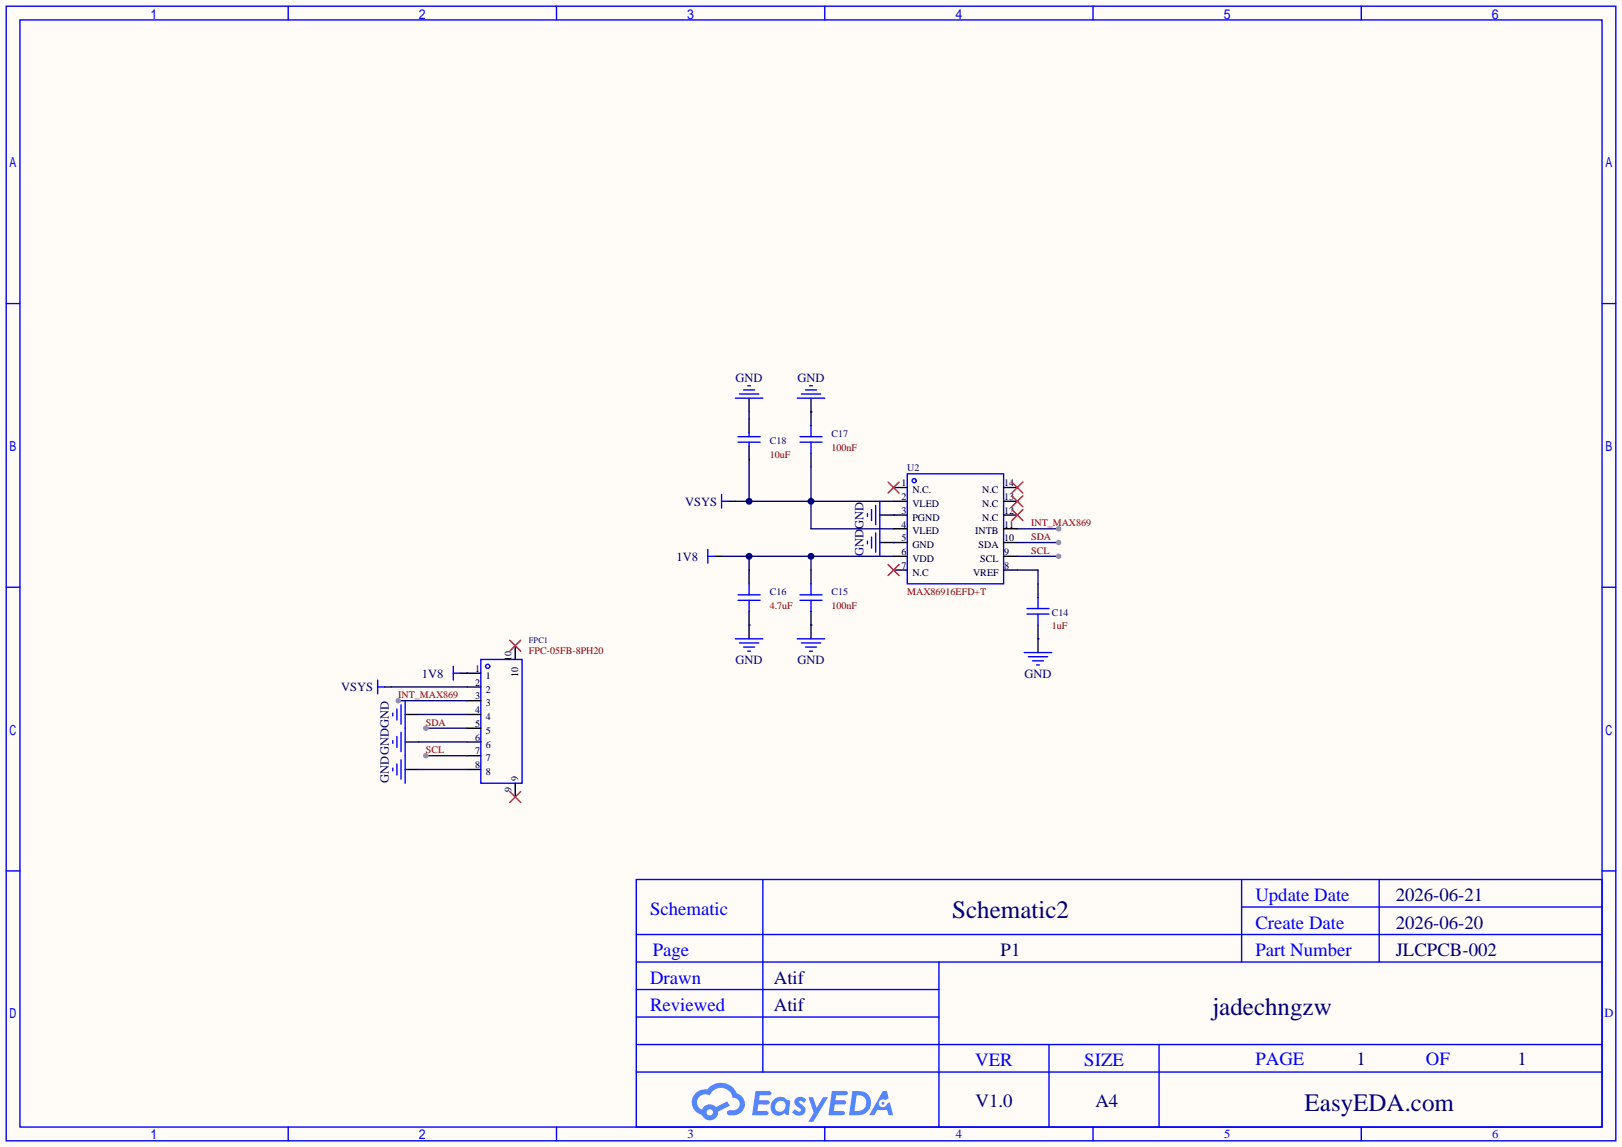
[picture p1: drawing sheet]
<svg xmlns="http://www.w3.org/2000/svg" width="299mm" height="212mm" viewBox="0 0 299 212" stroke-linecap="round" stroke-linejoin="round" font-family="sans-serif">
<path d="M0 0h299.5v211.8h-299.5z" fill="#fffcf7"/>
<g fill="none" stroke="#00f" stroke-width=".25">
<path d="M1.1 1.1h297.2v209.6h-297.2zM3.7 3.7h292.1v204.5h-292.1zM53.2 1.1v2.6M102.7 1.1v2.6M152.3 1.1v2.6M201.8 1.1v2.6M251.3 1.1v2.6M1.1 56.1h2.6M295.8 56.1h2.5M1.1 108.5h2.6M295.8 108.5h2.5M1.1 160.8h2.6"/>
<path d="M117.5 162.4h178.3v45.8h-178.3zM117.5 177.7h178.3M117.5 172.6h178.3M140.8 162.4v35.6M173.4 177.7v30.5M229.2 162.4v15.3M229.2 167.5h66.6M254.6 162.4v15.3M295.8 160.8h2.5M117.5 182.8h55.9M117.5 198h178.3M117.5 192.9h178.3"/>
<path d="M117.5 187.8h55.9M193.7 192.9v15.3M214 192.9v15.3M53.2 208.2v2.5M102.7 208.2v2.5M152.3 208.2v2.5M201.8 208.2v2.5M251.3 208.2v2.5"/>
</g>
<g fill="#5487ff">
<path d="M147 202.8a1.3 1.3 0 0 1 1.8 .3l-.4 .6a.54 .54 0 0 0-.9-.2l.1 .2a1.58 1.58 0 0 1 1.1 1.6 1.43 1.43 0 0 1-2.5 .1l.6-.6a.64 .64 0 0 0 .5 .5 .64 .64 0 0 0 .6-.3l-.1-.2a1.6 1.6 0 0 1-1.1-1.6z"/>
<path d="M149.3 202.7h.8l.7 1.9 1.2-1.9h.9l-2.7 4.5h-.9l.9-1.7z"/>
<path d="M139.5 201.5h1.6a1.31 1.31 0 0 1 1.3 .2 .4 .4 0 0 1-.4 .6h-1.7l-.2 .9h1.7a.4 .4 0 0 1 .3 .4 .4 .4 0 0 1-.4 .4h-1.7l-.2 1.2h.9a1.23 1.23 0 0 1 1.1 .2 .39 .39 0 0 1-.3 .6h-2.6z"/>
<path d="M153.6 201.5h1.6a1.32 1.32 0 0 1 1.3 .2 .39 .39 0 0 1-.4 .6h-1.7l-.2 .9h1.7a.4 .4 0 0 1 .3 .4 .4 .4 0 0 1-.4 .4h-1.7l-.1 1.2h.8a1.23 1.23 0 0 1 1.1 .2 .39 .39 0 0 1-.3 .6h-2.6z"/>
<path d="M163 201.5h.7l.4 1.3-.7 .4a.75 .75 0 0 0-1.1 .3 .75 .75 0 0 0 .5 1 .75 .75 0 0 0 1-.6l.5-.3 .6 2.4h-.9l-.2-1h-1.8l-.6 1h-.9z"/>
<path d="M157.4 201.5l-.6 4.5h1.4a2.27 2.27 0 0 0 2.6-2.3 2.27 2.27 0 0 0-2.7-2.2zM158.2 202.3a1.5 1.5 0 0 1 1.8 1.5 1.5 1.5 0 0 1-2 1.4h-.3z"/>
<path d="M142.8 203.1a1.62 1.62 0 0 0-.4 2.1 1.62 1.62 0 0 0 2.1 .7l.3-.3 .4 .3 .4 .1 .3-2.5-.2-.3h-.4a1.58 1.58 0 0 0-2.5-.1zM143.4 203.6a.99 .99 0 0 1 1.6 .3 .99 .99 0 0 1-.8 1.4 .94 .94 0 0 1-1.1-.5 .94 .94 0 0 1 .3-1.2z"/>
<path d="M128.4 201.9a2.37 2.37 0 0 0 1.2 4 1.54 1.54 0 0 0 1.8 1 1.54 1.54 0 0 0 1.2-1.6l2.1-1.1-.4-.8-2.1 1.1a1.57 1.57 0 0 0-2.6 .4 1.5 1.5 0 0 1-.7-2.1 1.5 1.5 0 0 1 2.1-.5 2.23 2.23 0 0 1 2.3-1.4 2.23 2.23 0 0 1 2 1.8 1.16 1.16 0 0 1 1.3 1.1 1.16 1.16 0 0 1-1.1 1.3h-.7a.47 .47 0 0 0-.6 .3 .47 .47 0 0 0 .4 .6 2.23 2.23 0 0 0 2.3-.7 2.23 2.23 0 0 0 .4-2.3 2.16 2.16 0 0 0-1.3-1.1 3.2 3.2 0 0 0-5.4-.7l-1.2 .1zM130.5 205.4a.58 .58 0 0 1 1.1 0 .58 .58 0 0 1-1.1 0z"/>
<circle cx="163" cy="203.8" r=".28"/>
</g>
<g fill="none" stroke="#00f" stroke-width=".25">
<path d="M135.8 73.5h5M136.5 72.8h3.6M137.3 72h2M138 71.2h.6M147.2 73.5h5.1M148 72.8h3.5M148.7 72h2M149.5 71.2h.5M149.7 78.6v2M147.7 81.7h4.1M147.7 80.6h4.1M149.7 81.7v2"/>
<path d="M160.1 94.9v.5M160.1 99.9v.6M160.9 94.1v2M160.9 99.2v2M161.7 93.3v3.6M161.7 98.4v3.6M162.4 92.6v10.1M167.5 87.5h17.8v20.3h-17.8zM135.8 118h5M136.5 118.7h3.6M137.3 119.5h2M147.2 118h5.1"/>
<path d="M147.7 109.9h4.1M147.7 110.9h4.1M148 118.7h3.5M148.7 119.5h2M149.7 107.8v2.1M149.7 110.9v2M189.6 113.4h4.1M189.6 112.4h4.1M191.6 110.4v2M191.6 113.4v2M72.5 131.7v.5M72.5 136.8v.5"/>
<path d="M73.3 130.9v2.1M73.3 136v2M74 130.2v3.5M74 135.3v3.5M74.8 129.4v15.3M138 120.3h.6M149.5 120.3h.5M189.1 120.5h5.1M189.9 121.3h3.5M190.6 122h2.1M191.4 122.8h.5M72.5 141.9v.5"/>
<path d="M73.3 141.1v2M74 140.3v3.6"/>
<circle cx="168.8" cy="88.8" r=".38"/>
</g>
<g fill="none" stroke="#000" stroke-width=".25">
<path d="M138.3 73.5v2.6M149.7 73.5v5.1M149.7 83.7v2.5M162.4 95.1h5.1M165 90h2.5M165 92.6h2.5M165 97.7h2.5M185.3 90h2.5M185.3 92.6h2.5M185.3 95.1h2.5M185.3 97.7h2.5M138.3 115.4v2.6"/>
<path d="M149.7 105.3v2.5M149.7 112.9v5.1M162.4 100.2h5.1M165 102.7h2.5M165 105.3h2.5M185.3 100.2h2.5M185.3 102.7h2.5M185.3 105.3h2.5M191.6 107.8v2.6M191.6 115.4v5.1M74.8 132h2.5M74.8 137h2.5"/>
<path d="M74.8 142.1h2.5"/>
</g>
<path d="M164 89l2 2.1M166 89l-2 2.1M186.8 94.1l2 2M186.8 91.6l2 2M186.8 89l2 2.1M188.8 94.1l-2 2M188.8 91.6l-2 2M188.8 89l-2 2.1M164 104.3l2 2M166 104.3l-2 2" fill="none" stroke="#f00" stroke-width=".25"/>
<path d="M165 95.1h.1M165 100.2h.1M187.8 105.3h3.8v2.5M187.8 100.2h7.7M191.6 118h.1" fill="none" stroke="#000080" stroke-width=".25"/>
<circle cx="195.5" cy="100.2" r=".51" fill="#999"/>
<path d="M187.8 102.7h7.7" fill="none" stroke="#000080" stroke-width=".25"/>
<circle cx="195.5" cy="102.7" r=".51" fill="#999"/>
<path d="M187.8 97.7h7.7" fill="none" stroke="#000080" stroke-width=".25"/>
<circle cx="195.5" cy="97.7" r=".51" fill="#999"/>
<path d="M133.2 102.7h31.8M138.3 102.7v2.6M149.7 102.7v2.6" fill="none" stroke="#000080" stroke-width=".25"/>
<g fill="#000080">
<circle cx="138.3" cy="102.7" r=".63"/>
<circle cx="149.7" cy="102.7" r=".63"/>
</g>
<path d="M135.8 92.6h29.2M138.3 85v7.6M149.7 86.2v11.5h15.3M138.3 115.4h.1M149.7 115.4h.1" fill="none" stroke="#000080" stroke-width=".25"/>
<path d="M136.3 109.9h4M136.3 110.9h4M138.3 107.8v2.1M138.3 110.9v2" fill="none" stroke="#00f" stroke-width=".25"/>
<path d="M138.3 105.3v2.5M138.3 112.9v2.5" fill="none" stroke="#000" stroke-width=".25"/>
<g fill="#000080">
<circle cx="149.7" cy="92.6" r=".63"/>
<circle cx="138.3" cy="92.6" r=".63"/>
</g>
<g fill="none" stroke="#00f" stroke-width=".25">
<path d="M138.3 79.9v.7M133.2 91.3v2.6M133.2 92.6h1.3M136.3 80.6h4M136.3 81.7h4M138.3 81.7v.7M130.7 101.5v2.5M130.7 102.7h1.3M69.7 125.6v2.5M69.7 126.9h1.3M83.7 123.1v2.5M83.7 124.3h1.3"/>
<path d="M88.8 121.8h7.6v22.9h-7.6z"/>
<circle cx="90" cy="123.1" r=".38"/>
</g>
<g fill="none" stroke="#000" stroke-width=".25">
<path d="M138.3 77.3v2.6M134.5 92.6h1.3M138.3 82.4v2.6M95.1 119.3v2.5M132 102.7h1.2M71 126.9h1.3M85 124.3h3.8M86.2 126.9h2.6M86.2 129.4h2.6M86.2 132h2.6M86.2 134.5h2.6M86.2 137h2.6"/>
<path d="M86.2 139.6h2.6M86.2 142.1h2.6M95.1 144.7v2.5"/>
</g>
<path d="M138.3 76.1v1.2M149.7 76.1h.1M78.6 139.6h7.6M77.3 142.1h8.9" fill="none" stroke="#000080" stroke-width=".25"/>
<path d="M94.1 118.2l2 2.1M96.1 118.2l-2 2.1M94.1 146.2l2 2M96.1 146.2l-2 2" fill="none" stroke="#f00" stroke-width=".25"/>
<circle cx="78.6" cy="139.6" r=".51" fill="#999"/>
<path d="M77.3 137h8.9M78.6 134.5h7.6" fill="none" stroke="#000080" stroke-width=".25"/>
<circle cx="78.6" cy="134.5" r=".51" fill="#999"/>
<path d="M72.3 126.9h13.9M73.5 129.4h12.7M86.2 124.3h.1" fill="none" stroke="#000080" stroke-width=".25"/>
<circle cx="73.5" cy="129.4" r=".51" fill="#999"/>
<path d="M77.3 132h8.9" fill="none" stroke="#000080" stroke-width=".25"/>
<g font-size="4.6" fill="#000080">
<text x="175.8" y="169.6">Schematic2</text>
<text x="223.8" y="187.4">jadechngzw</text>
<text x="240.9" y="205.2">EasyEDA.com</text>
</g>
<g font-size="3.5" fill="#00f">
<text x="231.8" y="166.4">Update Date</text>
<text x="120" y="169">Schematic</text>
<text x="231.8" y="171.5">Create Date</text>
<text x="120.5" y="176.6">Page</text>
<text x="231.8" y="176.6">Part Number</text>
<text x="120" y="181.7">Drawn</text>
<text x="120" y="186.7">Reviewed</text>
<text x="180.1" y="196.9">VER</text>
<text x="200.2" y="196.9">SIZE</text>
<text x="231.8" y="196.6">PAGE</text>
<text x="263.3" y="196.6">OF</text>
</g>
<g font-size="3.5" fill="#000080">
<text x="257.7" y="166.4">2026-06-21</text>
<text x="257.7" y="171.5">2026-06-20</text>
<text x="184.7" y="176.6">P1</text>
<text x="257.7" y="176.6">JLCPCB-002</text>
<text x="142.9" y="181.7">Atif</text>
<text x="142.9" y="186.7">Atif</text>
<text x="250.5" y="196.6">1</text>
<text x="280.2" y="196.6">1</text>
<text x="180.1" y="204.5">V1.0</text>
<text x="202.2" y="204.5">A4</text>
</g>
<g font-size="2.3" fill="#000080">
<text x="135.8" y="70.5">GND</text>
<text x="147.2" y="70.5">GND</text>
<text x="126.5" y="93.4">VSYS</text>
<text x="159.4" y="97.6" transform="rotate(-90 159.4 97.6)">GND</text>
<text x="124.9" y="103.6">1V8</text>
<text x="159.4" y="102.7" transform="rotate(-90 159.4 102.7)">GND</text>
<text x="77.9" y="125.1">1V8</text>
<text x="135.8" y="122.6">GND</text>
<text x="147.2" y="122.6">GND</text>
<text x="189.1" y="125.1">GND</text>
<text x="63" y="127.7">VSYS</text>
<text x="71.8" y="144.6" transform="rotate(-90 71.8 144.6)">GNDGNDGND</text>
</g>
<g font-size="2.3" fill="#00f">
<text x="296.2" y="187.8">D</text>
<text x="126.9" y="210.2">3</text>
<text x="176.5" y="210.2">4</text>
<text x="226" y="210.2">5</text>
<text x="275.5" y="210.2">6</text>
</g>
<g font-size="1.8" fill="#000080">
<text x="142.1" y="82">C18</text>
<text x="153.5" y="80.7">C17</text>
<text x="167.5" y="87">U2</text>
<text x="142.1" y="109.9">C16</text>
<text x="153.5" y="109.9">C15</text>
<text x="194.2" y="113.7">C14</text>
</g>
<g font-size="1.8" fill="#800000">
<text x="153.5" y="83.2">100nF</text>
<text x="142.1" y="84.5">10uF</text>
<text x="190.4" y="99.7">SDA</text>
<text x="190.4" y="97.2">INT_MAX869</text>
<text x="190.4" y="102.3">SCL</text>
<text x="142.1" y="112.4">4.7uF</text>
<text x="153.5" y="112.4">100nF</text>
<text x="167.5" y="109.9">MAX86916EFD+T</text>
<text x="194.2" y="116.3">1uF</text>
<text x="97.7" y="120.8">FPC-05FB-8PH20</text>
<text x="73.5" y="129">INT_MAX869</text>
<text x="78.6" y="134">SDA</text>
<text x="78.6" y="139.1">SCL</text>
</g>
<g font-size="1.8">
<text x="166.5" y="89.8">1</text>
<text x="185.4" y="89.8">14</text>
<text x="166.5" y="92.4">2</text>
<text x="166.5" y="94.9">3</text>
<text x="168.5" y="91.1">N.C.</text>
<text x="168.5" y="93.6">VLED</text>
<text x="181.3" y="93.6">N.C</text>
<text x="181.3" y="91.1">N.C</text>
<text x="185.4" y="94.9">12</text>
<text x="185.4" y="92.4">13</text>
<text x="166.5" y="97.4">4</text>
<text x="166.5" y="100">5</text>
<text x="168.5" y="96.2">PGND</text>
<text x="168.5" y="98.7">VLED</text>
<text x="168.5" y="101.2">GND</text>
<text x="180.1" y="98.7">INTB</text>
<text x="180.7" y="101.2">SDA</text>
<text x="181.3" y="96.2">N.C</text>
<text x="185.4" y="100">10</text>
<text x="185.4" y="97.4">11</text>
<text x="166.5" y="102.5">6</text>
<text x="166.5" y="105.1">7</text>
<text x="168.5" y="103.8">VDD</text>
<text x="168.5" y="106.3">N.C</text>
<text x="179.7" y="106.3">VREF</text>
<text x="181" y="103.8">SCL</text>
<text x="185.4" y="105.1">8</text>
<text x="185.4" y="102.5">9</text>
<text x="87.7" y="124.1">1</text>
<text x="89.7" y="125.4">1</text>
<text x="94.4" y="122.2" transform="rotate(-90 94.4 122.2)">10</text>
<text x="95.7" y="125.1" transform="rotate(-90 95.7 125.1)">10</text>
<text x="87.7" y="126.6">2</text>
<text x="87.7" y="129.2">3</text>
<text x="87.7" y="131.7">4</text>
<text x="89.7" y="127.9">2</text>
<text x="89.7" y="130.5">3</text>
<text x="87.7" y="134.3">5</text>
<text x="87.7" y="136.8">6</text>
<text x="89.7" y="133">4</text>
<text x="89.7" y="135.5">5</text>
<text x="87.7" y="139.3">7</text>
<text x="87.7" y="141.9">8</text>
<text x="89.7" y="138.1">6</text>
<text x="89.7" y="140.6">7</text>
<text x="89.7" y="143.2">8</text>
<text x="94.4" y="146.2" transform="rotate(-90 94.4 146.2)">9</text>
<text x="95.7" y="144.2" transform="rotate(-90 95.7 144.2)">9</text>
</g>
<text font-size="1.6" fill="#000080" x="97.7" y="118.8">FPC1</text>
</svg>
